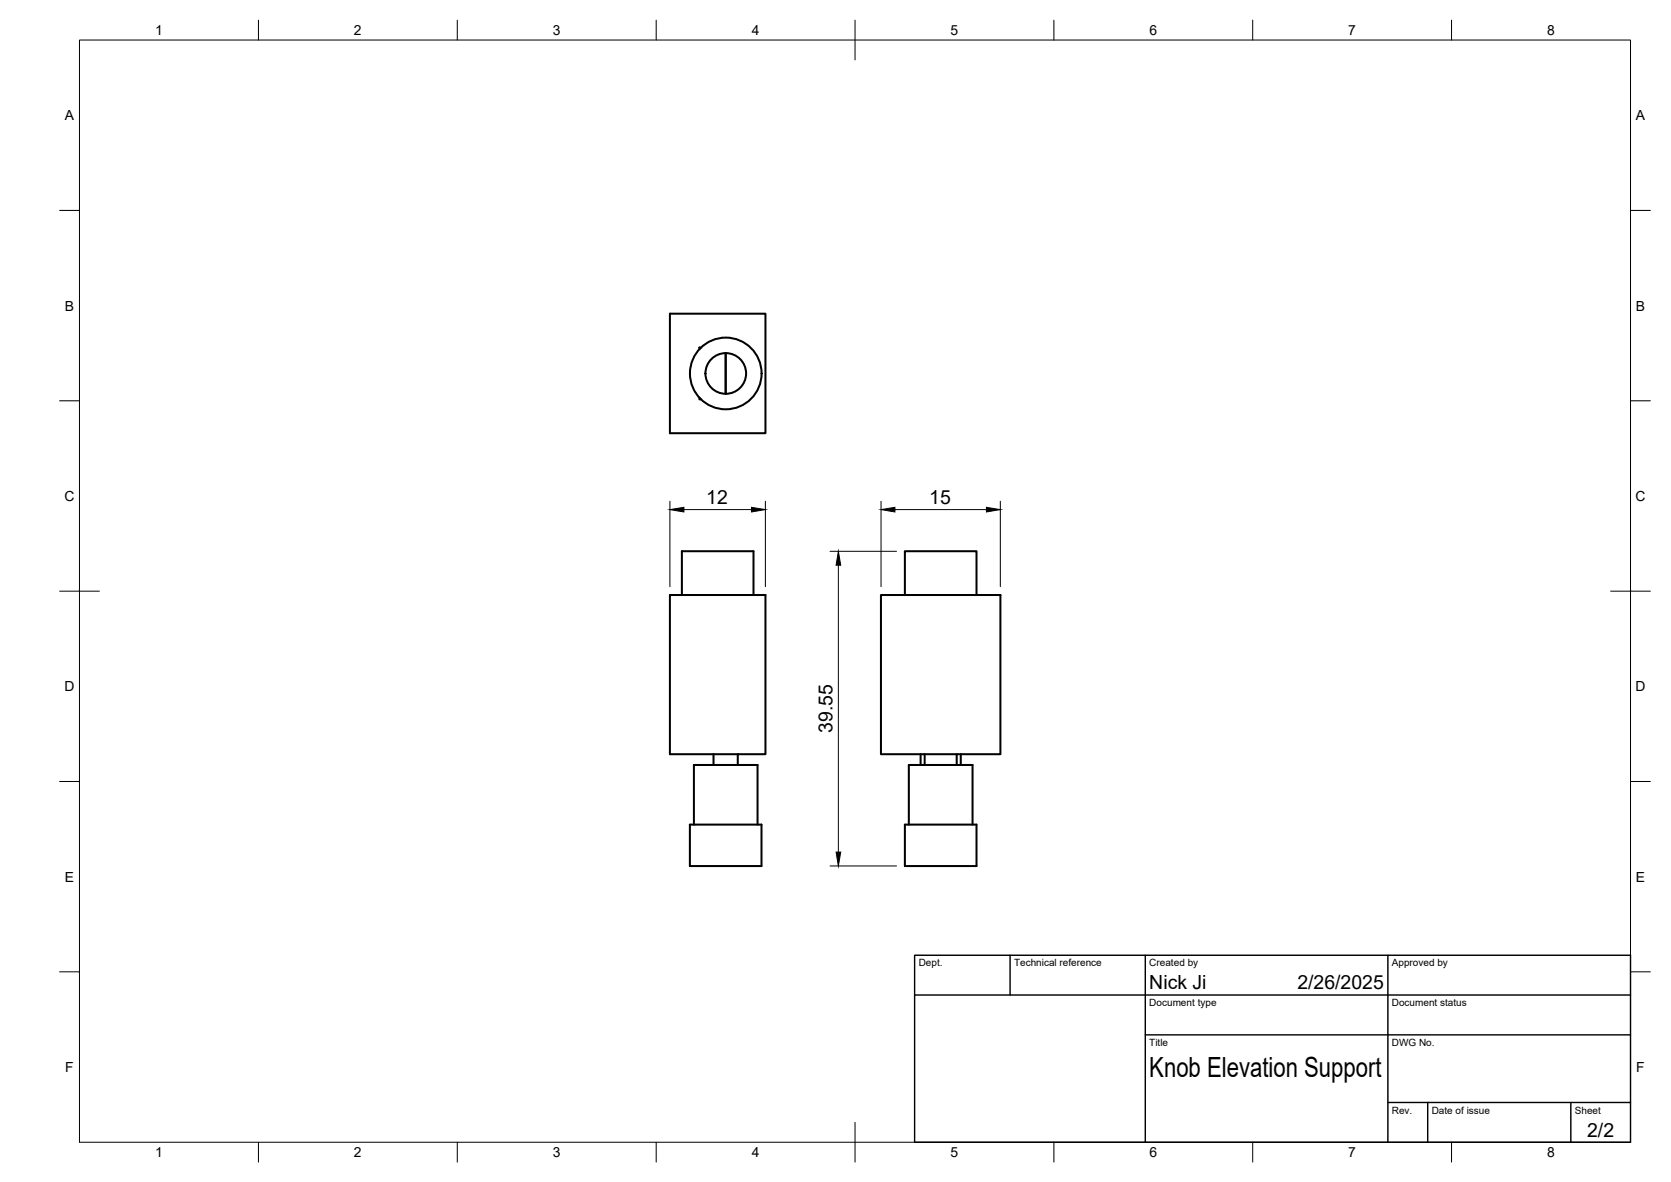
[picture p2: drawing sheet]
<svg xmlns="http://www.w3.org/2000/svg" width="420mm" height="297mm" viewBox="0 0 420 297" stroke-linecap="round" stroke-linejoin="round" font-family="sans-serif">
<!-- layer: Visible -->
<g fill="none" stroke="#000" stroke-width=".51">
<path d="M168.4 78.8h24.1v30.1h-24.1zM175.9 100v.4h.4M176.3 87.3h-.4v.4M182.5 88.7v10.3M168.4 149.5h24.1v40h-24.1zM171.4 149.5v-11h18.1v11M221.5 149.5h30v40h-30zM227.5 149.5v-11h18v11M179.4 189.5v2.7M185.5 189.5v2.7M231.5 189.5v2.7M232.5 189.5v2.7"/>
<path d="M240.6 189.5v2.7M241.6 189.5v2.7M173.5 207.2h18v10.4h-18zM174.5 207.2v-15h16v15M227.5 207.2h18v10.4h-18zM228.5 207.2v-15h16v15"/>
<circle cx="182.5" cy="93.8" r="9"/>
<circle cx="182.5" cy="93.8" r="5.1"/>
</g>
<!-- layer: BORDER -->
<g fill="none" stroke="#000" stroke-width=".25">
<path d="M20 10.1h390v276.9h-390zM65 5.1v5M115 5.1v5M165 5.1v5M215 5.1v10M265 5.1v5M315 5.1v5M365 5.1v5M15 52.9h5M410 52.9h5M15 100.7h5M410 100.7h5"/>
<path d="M15 148.6h10M405 148.6h10M15 196.4h5M410 196.4h5M15 244.2h5M410 244.2h5M65 287v5M115 287v5M165 287v5M215 282.1v9.9M265 287v5M315 287v5"/>
<path d="M365 287v5"/>
</g>
<!-- layer: TITLEBLOCK -->
<path d="M230 240.1h180v46.9h-180zM230 250h180M254 240.1v9.9M288 240.1v46.9M349 240.1v46.9M288 260.1h122M349 277.1h61M359 277.1v9.9M395 277.1v9.9" fill="none" stroke="#000" stroke-width=".36"/>
<!-- layer: FD_Dimensions -->
<path d="M168.4 126v21.4M172 128.1h17M192.4 126v21.4M208.7 138.5h16.7M221.5 126v21.4M225 128.1h23M251.5 126v21.4M210.8 142v72.1M208.7 217.6h16.7" fill="none" stroke="#000" stroke-width=".25"/>
<path d="M168.4 128.1l3.6-.6v1.2zM189 127.5l3.4 .6-3.4 .6zM221.5 128.1l3.5-.6v1.2zM248 127.5l3.5 .6-3.5 .6zM210.8 138.5l.6 3.5h-1.2zM210.2 214.1h1.2l-.6 3.5z" fill="#000" stroke="#000" stroke-width=".25"/>
<text font-size="7" x="289" y="270.6">Knob Elevation Support</text>
<g font-size="4.9">
<text x="177.6" y="126.7">12</text>
<text x="233.6" y="126.6">15</text>
<text x="209.3" y="184.2" transform="rotate(-90 209.3 184.2)">39.55</text>
<text x="289" y="248.5">Nick Ji</text>
<text x="326.2" y="248.5">2/26/2025</text>
<text x="399.1" y="285.7">2/2</text>
</g>
<g font-size="3.5">
<text x="39" y="8.8">1</text>
<text x="89" y="8.8">2</text>
<text x="139" y="8.8">3</text>
<text x="189" y="8.8">4</text>
<text x="239" y="8.8">5</text>
<text x="289" y="8.8">6</text>
<text x="339" y="8.8">7</text>
<text x="389" y="8.8">8</text>
<text x="16.3" y="30.2">A</text>
<text x="411.3" y="30.2">A</text>
<text x="16.3" y="78">B</text>
<text x="411.3" y="78">B</text>
<text x="16.2" y="125.9">C</text>
<text x="411.2" y="125.9">C</text>
<text x="16.2" y="173.7">D</text>
<text x="411.2" y="173.7">D</text>
<text x="16.3" y="221.6">E</text>
<text x="411.3" y="221.6">E</text>
<text x="16.4" y="269.4">F</text>
<text x="411.4" y="269.4">F</text>
<text x="39" y="290.8">1</text>
<text x="89" y="290.8">2</text>
<text x="139" y="290.8">3</text>
<text x="189" y="290.8">4</text>
<text x="239" y="290.8">5</text>
<text x="289" y="290.8">6</text>
<text x="339" y="290.8">7</text>
<text x="389" y="290.8">8</text>
</g>
<g font-size="2.5">
<text x="231" y="242.9">Dept.</text>
<text x="255" y="242.9">Technical reference</text>
<text x="289" y="242.9">Created by</text>
<text x="350" y="242.9">Approved by</text>
<text x="289" y="252.8">Document type</text>
<text x="350" y="252.8">Document status</text>
<text x="289" y="262.9">Title</text>
<text x="350" y="262.9">DWG No.</text>
<text x="350" y="279.9">Rev.</text>
<text x="360" y="279.9">Date of issue</text>
<text x="396" y="279.9">Sheet</text>
</g>
</svg>
